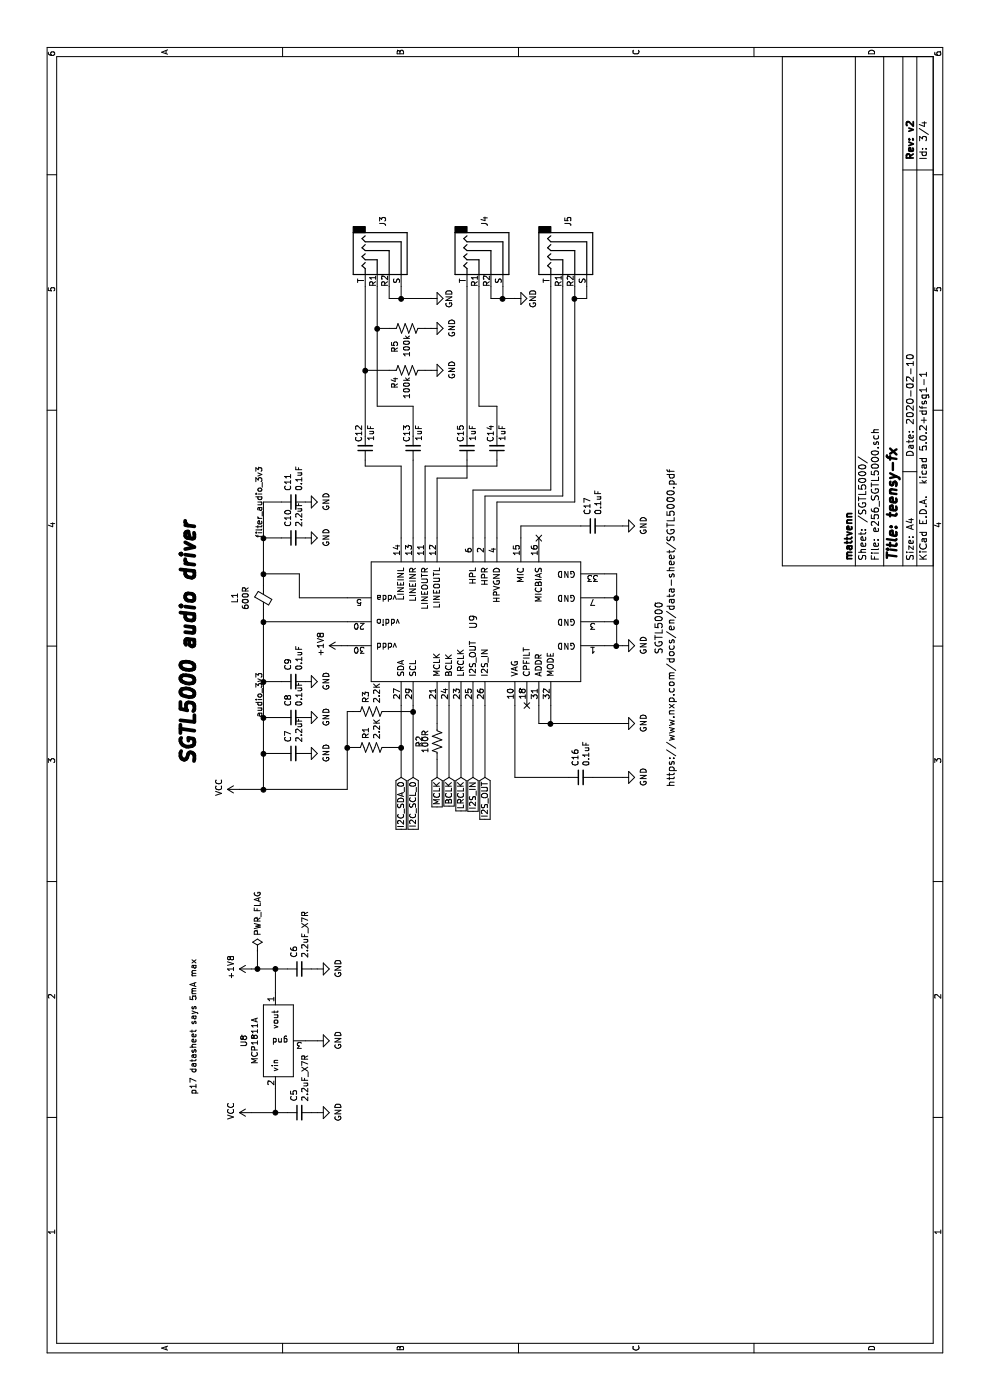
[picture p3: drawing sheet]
EESchema Schematic File Version 4
LIBS:e256_teensy4_0-cache
EELAYER 26 0
EELAYER END
$Descr A4 11693 8268
encoding utf-8
Sheet 3 4
Title "teensy-fx"
Date "2020-02-10"
Rev "v2"
Comp "mattvenn"
Comment1 ""
Comment2 ""
Comment3 ""
Comment4 ""
$EndDescr
$Comp
L power:GND #PWR?
U 1 1
P 5650 5200
AR Path="/5BAC3E44" Ref="#PWR?"  Part="1" 
AR Path="/5BAC34FB/5BAC3E44" Ref="#PWR0138"  Part="1" 
AR Path="/5E0E3867/5BAC3E44" Ref="#PWR0105"  Part="1" 
AR Path="/5F5FA514/5BAC3E44" Ref="#PWR0126"  Part="1" 
F 0 "#PWR0126" H 5650 4950 50  0001 C CNN
F 1 "GND" H 5655 5027 50  0000 C CNN
F 2 "" H 5650 5200 50  0001 C CNN
F 3 "" H 5650 5200 50  0001 C CNN
	1    5650 5200
	1    0    0    -1  
$EndComp
Wire Wire Line
	5650 5200 5650 4600
Wire Wire Line
	5650 4600 5800 4600
Wire Wire Line
	6300 5050 6300 5150
$Comp
L Connector:AudioJack4 J?
U 1 1
P 9500 3250
AR Path="/5BAC3E4F" Ref="J?"  Part="1" 
AR Path="/5BAC34FB/5BAC3E4F" Ref="J2"  Part="1" 
AR Path="/5E0E3867/5BAC3E4F" Ref="J1"  Part="1" 
AR Path="/5F5FA514/5BAC3E4F" Ref="J3"  Part="1" 
F 0 "J3" H 9200 3200 50  0000 R CNN
F 1 "AUDIO_IN" H 9100 3300 50  0001 R CNN
F 2 "e256:PJ-320A" H 9500 3250 50  0001 C CNN
F 3 "" H 9500 3250 50  0001 C CNN
	1    9500 3250
	-1   0    0    1   
$EndComp
Wire Wire Line
	5800 4500 5650 4500
Wire Wire Line
	5650 4500 5650 4600
Connection ~ 5650 4600
$Comp
L power:+1V8 #PWR?
U 1 1
P 6300 2850
AR Path="/5BAC3E61" Ref="#PWR?"  Part="1" 
AR Path="/5BAC34FB/5BAC3E61" Ref="#PWR0127"  Part="1" 
AR Path="/5E0E3867/5BAC3E61" Ref="#PWR0106"  Part="1" 
AR Path="/5F5FA514/5BAC3E61" Ref="#PWR0127"  Part="1" 
F 0 "#PWR0127" H 6300 2700 50  0001 C CNN
F 1 "+1V8" H 6315 3023 50  0000 C CNN
F 2 "" H 6300 2850 50  0001 C CNN
F 3 "" H 6300 2850 50  0001 C CNN
	1    6300 2850
	1    0    0    -1  
$EndComp
Wire Wire Line
	6500 2200 6000 2200
$Comp
L Device:C_Small C?
U 1 1
P 5400 2450
AR Path="/5BAC3E6E" Ref="C?"  Part="1" 
AR Path="/5BAC34FB/5BAC3E6E" Ref="C26"  Part="1" 
AR Path="/5E0E3867/5BAC3E6E" Ref="C3"  Part="1" 
AR Path="/5F5FA514/5BAC3E6E" Ref="C7"  Part="1" 
F 0 "C7" H 5492 2496 50  0000 L CNN
F 1 "2.2uF" H 5492 2405 50  0000 L CNN
F 2 "Capacitor_SMD:C_0805_2012Metric" H 5400 2450 50  0001 C CNN
F 3 "~" H 5400 2450 50  0001 C CNN
	1    5400 2450
	1    0    0    -1  
$EndComp
Wire Wire Line
	5400 2200 5400 2350
$Comp
L Device:C_Small C?
U 1 1
P 5700 2450
AR Path="/5BAC3E7C" Ref="C?"  Part="1" 
AR Path="/5BAC34FB/5BAC3E7C" Ref="C27"  Part="1" 
AR Path="/5E0E3867/5BAC3E7C" Ref="C4"  Part="1" 
AR Path="/5F5FA514/5BAC3E7C" Ref="C8"  Part="1" 
F 0 "C8" H 5792 2496 50  0000 L CNN
F 1 "0.1uF" H 5792 2405 50  0000 L CNN
F 2 "Capacitor_SMD:C_0805_2012Metric" H 5700 2450 50  0001 C CNN
F 3 "~" H 5700 2450 50  0001 C CNN
F 4 "1414663" H 5700 2450 50  0001 C CNN "farnell #"
	1    5700 2450
	1    0    0    -1  
$EndComp
Wire Wire Line
	5700 2200 5700 2350
$Comp
L Device:C_Small C?
U 1 1
P 6000 2450
AR Path="/5BAC3E8A" Ref="C?"  Part="1" 
AR Path="/5BAC34FB/5BAC3E8A" Ref="C28"  Part="1" 
AR Path="/5E0E3867/5BAC3E8A" Ref="C5"  Part="1" 
AR Path="/5F5FA514/5BAC3E8A" Ref="C9"  Part="1" 
F 0 "C9" H 6092 2496 50  0000 L CNN
F 1 "0.1uF" H 6092 2405 50  0000 L CNN
F 2 "Capacitor_SMD:C_0805_2012Metric" H 6000 2450 50  0001 C CNN
F 3 "~" H 6000 2450 50  0001 C CNN
F 4 "1414663" H 6000 2450 50  0001 C CNN "farnell #"
	1    6000 2450
	1    0    0    -1  
$EndComp
Wire Wire Line
	6000 2200 6000 2350
$Comp
L Device:C_Small C?
U 1 1
P 7200 2450
AR Path="/5BAC3E98" Ref="C?"  Part="1" 
AR Path="/5BAC34FB/5BAC3E98" Ref="C29"  Part="1" 
AR Path="/5E0E3867/5BAC3E98" Ref="C6"  Part="1" 
AR Path="/5F5FA514/5BAC3E98" Ref="C10"  Part="1" 
F 0 "C10" H 7292 2496 50  0000 L CNN
F 1 "2.2uF" H 7292 2405 50  0000 L CNN
F 2 "Capacitor_SMD:C_0805_2012Metric" H 7200 2450 50  0001 C CNN
F 3 "~" H 7200 2450 50  0001 C CNN
F 4 "1759424" H 7200 2450 50  0001 C CNN "farnell #"
	1    7200 2450
	1    0    0    -1  
$EndComp
Wire Wire Line
	7200 2200 7200 2350
$Comp
L Device:C_Small C?
U 1 1
P 7500 2450
AR Path="/5BAC3EA6" Ref="C?"  Part="1" 
AR Path="/5BAC34FB/5BAC3EA6" Ref="C30"  Part="1" 
AR Path="/5E0E3867/5BAC3EA6" Ref="C7"  Part="1" 
AR Path="/5F5FA514/5BAC3EA6" Ref="C11"  Part="1" 
F 0 "C11" H 7592 2496 50  0000 L CNN
F 1 "0.1uF" H 7592 2405 50  0000 L CNN
F 2 "Capacitor_SMD:C_0805_2012Metric" H 7500 2450 50  0001 C CNN
F 3 "~" H 7500 2450 50  0001 C CNN
F 4 "1414663" H 7500 2450 50  0001 C CNN "farnell #"
	1    7500 2450
	1    0    0    -1  
$EndComp
Wire Wire Line
	7500 2200 7500 2350
$Comp
L Device:FerriteBead_Small L?
U 1 1
P 6700 2200
AR Path="/5BAC3EB4" Ref="L?"  Part="1" 
AR Path="/5BAC34FB/5BAC3EB4" Ref="L2"  Part="1" 
AR Path="/5E0E3867/5BAC3EB4" Ref="L1"  Part="1" 
AR Path="/5F5FA514/5BAC3EB4" Ref="L1"  Part="1" 
F 0 "L1" V 6937 2200 50  0000 C CNN
F 1 "600R" V 6846 2200 50  0000 C CNN
F 2 "Inductor_SMD:L_0805_2012Metric" V 6630 2200 50  0001 C CNN
F 3 "~" H 6700 2200 50  0001 C CNN
F 4 "2215655" H 6700 2200 50  0001 C CNN "farnell #"
	1    6700 2200
	0    -1   -1   0   
$EndComp
Wire Wire Line
	6700 2500 6900 2500
Wire Wire Line
	6900 2500 6900 2200
Wire Wire Line
	5200 3450 5750 3450
$Comp
L Device:R_US R?
U 1 1
P 5450 3100
AR Path="/5BAC3EBE" Ref="R?"  Part="1" 
AR Path="/5BAC34FB/5BAC3EBE" Ref="R22"  Part="1" 
AR Path="/5E0E3867/5BAC3EBE" Ref="R1"  Part="1" 
AR Path="/5F5FA514/5BAC3EBE" Ref="R1"  Part="1" 
F 0 "R1" H 5520 3146 50  0000 L CNN
F 1 "2.2K" H 5520 3055 50  0000 L CNN
F 2 "Resistor_SMD:R_0402_1005Metric" V 5380 3100 50  0001 C CNN
F 3 "~" H 5450 3100 50  0001 C CNN
F 4 "1469887" H 5450 3100 50  0001 C CNN "farnell #"
	1    5450 3100
	1    0    0    -1  
$EndComp
$Comp
L Device:R_US R?
U 1 1
P 5750 3100
AR Path="/5BAC3ECB" Ref="R?"  Part="1" 
AR Path="/5BAC34FB/5BAC3ECB" Ref="R23"  Part="1" 
AR Path="/5E0E3867/5BAC3ECB" Ref="R2"  Part="1" 
AR Path="/5F5FA514/5BAC3ECB" Ref="R3"  Part="1" 
F 0 "R3" H 5820 3146 50  0000 L CNN
F 1 "2.2K" H 5820 3055 50  0000 L CNN
F 2 "Resistor_SMD:R_0402_1005Metric" V 5680 3100 50  0001 C CNN
F 3 "~" H 5750 3100 50  0001 C CNN
F 4 "1469887" H 5750 3100 50  0001 C CNN "farnell #"
	1    5750 3100
	1    0    0    -1  
$EndComp
Connection ~ 5750 3450
Wire Wire Line
	5750 3450 5800 3450
Wire Wire Line
	5200 3350 5450 3350
Wire Wire Line
	6300 2850 6300 2900
Wire Wire Line
	6500 2200 6500 2900
Wire Wire Line
	6700 2500 6700 2900
Wire Wire Line
	5450 3250 5450 3350
Wire Wire Line
	6800 2200 6900 2200
Wire Wire Line
	6500 2200 6600 2200
Connection ~ 6500 2200
Connection ~ 7200 2200
Wire Wire Line
	7200 2200 7500 2200
Connection ~ 5400 2200
Wire Wire Line
	5700 2200 5400 2200
Wire Wire Line
	5100 2200 5400 2200
Wire Wire Line
	6900 2200 7200 2200
Connection ~ 6900 2200
Wire Wire Line
	3400 2300 3600 2300
Wire Wire Line
	6300 5150 6500 5150
Wire Wire Line
	6900 5150 6900 5050
Connection ~ 6300 5150
Wire Wire Line
	6300 5150 6300 5200
Wire Wire Line
	6700 5050 6700 5150
Connection ~ 6700 5150
Wire Wire Line
	6700 5150 6900 5150
Wire Wire Line
	6500 5050 6500 5150
Connection ~ 6500 5150
Wire Wire Line
	6500 5150 6700 5150
Text GLabel 5200 3650 0    50   Input ~ 0
MCLK
Text GLabel 5200 3750 0    50   Input ~ 0
BCLK
Text GLabel 5200 3850 0    50   Input ~ 0
LRCLK
Text GLabel 5200 3950 0    50   Input ~ 0
I2S_IN
Text GLabel 5200 4050 0    50   Input ~ 0
I2S_OUT
Wire Wire Line
	8300 3450 8300 3150
$Comp
L Connector:AudioJack4 J?
U 1 1
P 9500 4800
AR Path="/5E0F7896" Ref="J?"  Part="1" 
AR Path="/5BAC34FB/5E0F7896" Ref="J?"  Part="1" 
AR Path="/5E0E3867/5E0F7896" Ref="J2"  Part="1" 
AR Path="/5F5FA514/5E0F7896" Ref="J5"  Part="1" 
F 0 "J5" H 9200 4750 50  0000 R CNN
F 1 "LINE_OUT" H 9150 4650 50  0001 R CNN
F 2 "e256:PJ-320A" H 9500 4800 50  0001 C CNN
F 3 "~" H 9500 4800 50  0001 C CNN
	1    9500 4800
	-1   0    0    1   
$EndComp
$Comp
L Device:C_Small C?
U 1 1
P 5200 4850
AR Path="/5E0FEC6F" Ref="C?"  Part="1" 
AR Path="/5BAC34FB/5E0FEC6F" Ref="C?"  Part="1" 
AR Path="/5E0E3867/5E0FEC6F" Ref="C2"  Part="1" 
AR Path="/5F5FA514/5E0FEC6F" Ref="C16"  Part="1" 
F 0 "C16" H 5292 4896 50  0000 L CNN
F 1 "0.1uF" H 5292 4805 50  0000 L CNN
F 2 "Capacitor_SMD:C_0805_2012Metric" H 5200 4850 50  0001 C CNN
F 3 "~" H 5200 4850 50  0001 C CNN
F 4 "0805B104M500CT" H 5200 4850 50  0001 C CNN "https://www.mouser.fr"
	1    5200 4850
	1    0    0    -1  
$EndComp
NoConn ~ 5800 4400
NoConn ~ 7200 4500
$Comp
L e256:SGTL5000 U?
U 1 1
P 6500 3950
AR Path="/5BAC3E38" Ref="U?"  Part="1" 
AR Path="/5BAC34FB/5BAC3E38" Ref="U7"  Part="1" 
AR Path="/5E0E3867/5BAC3E38" Ref="U3"  Part="1" 
AR Path="/5F5FA514/5BAC3E38" Ref="U9"  Part="1" 
F 0 "U9" H 6500 3950 60  0000 C CNN
F 1 "SGTL5000" H 6450 2400 60  0000 C CNN
F 2 "Package_DFN_QFN:QFN-32-1EP_5x5mm_P0.5mm_EP3.6x3.6mm" H 6500 4000 60  0001 C CNN
F 3 "https://www.nxp.com/docs/en/data-sheet/SGTL5000.pdf" H 6450 2300 60  0000 C CNN
F 4 "2308049" H 6500 3950 50  0001 C CNN "farnell #"
	1    6500 3950
	1    0    0    -1  
$EndComp
$Comp
L Device:C_Small C?
U 1 1
P 7950 3050
AR Path="/5E146D40" Ref="C?"  Part="1" 
AR Path="/5BAC34FB/5E146D40" Ref="C?"  Part="1" 
AR Path="/5E0E3867/5E146D40" Ref="C8"  Part="1" 
AR Path="/5F5FA514/5E146D40" Ref="C12"  Part="1" 
F 0 "C12" V 8000 2850 50  0000 L CNN
F 1 "1uF" V 7900 2850 50  0000 L CNN
F 2 "Capacitor_SMD:C_1210_3225Metric" H 7950 3050 50  0001 C CNN
F 3 "http://www.farnell #.com/datasheets/199119.pdf" H 7950 3050 50  0001 C CNN
F 4 "2112915" V 7950 3050 50  0001 C CNN "farnell #"
	1    7950 3050
	0    -1   -1   0   
$EndComp
$Comp
L Device:C_Small C?
U 1 1
P 7950 3450
AR Path="/5E147768" Ref="C?"  Part="1" 
AR Path="/5BAC34FB/5E147768" Ref="C?"  Part="1" 
AR Path="/5E0E3867/5E147768" Ref="C9"  Part="1" 
AR Path="/5F5FA514/5E147768" Ref="C13"  Part="1" 
F 0 "C13" V 8000 3250 50  0000 L CNN
F 1 "1uF" V 7900 3250 50  0000 L CNN
F 2 "Capacitor_SMD:C_1210_3225Metric" H 7950 3450 50  0001 C CNN
F 3 "~" H 7950 3450 50  0001 C CNN
F 4 "2112915" H 7950 3450 50  0001 C CNN "farnell #"
	1    7950 3450
	0    -1   -1   0   
$EndComp
Wire Wire Line
	8050 3450 8300 3450
$Comp
L Device:R_US R?
U 1 1
P 5500 3650
AR Path="/5E21D79E" Ref="R?"  Part="1" 
AR Path="/5E0E3867/5E21D79E" Ref="R3"  Part="1" 
AR Path="/5F5FA514/5E21D79E" Ref="R2"  Part="1" 
F 0 "R2" V 5350 3650 50  0000 C CNN
F 1 "100R" V 5400 3650 50  0000 C CNN
F 2 "Resistor_SMD:R_0402_1005Metric" V 5430 3650 50  0001 C CNN
F 3 "~" H 5500 3650 50  0001 C CNN
F 4 "1469862" H 5500 3650 50  0001 C CNN "farnell #"
	1    5500 3650
	0    1    1    0   
$EndComp
Text Notes 5300 1650 0    118  Italic 24
SGTL5000 audio driver
$Comp
L power:GND #PWR?
U 1 1
P 7300 5200
AR Path="/5E113ED8" Ref="#PWR?"  Part="1" 
AR Path="/5BAC34FB/5E113ED8" Ref="#PWR?"  Part="1" 
AR Path="/5E0E3867/5E113ED8" Ref="#PWR01"  Part="1" 
AR Path="/5F5FA514/5E113ED8" Ref="#PWR0132"  Part="1" 
F 0 "#PWR0132" H 7300 4950 50  0001 C CNN
F 1 "GND" H 7305 5027 50  0000 C CNN
F 2 "" H 7300 5200 50  0001 C CNN
F 3 "" H 7300 5200 50  0001 C CNN
	1    7300 5200
	1    0    0    -1  
$EndComp
$Comp
L power:GND #PWR?
U 1 1
P 3000 2650
AR Path="/5BAC54EE" Ref="#PWR?"  Part="1" 
AR Path="/5BAC34FB/5BAC54EE" Ref="#PWR0134"  Part="1" 
AR Path="/5E0E3867/5BAC54EE" Ref="#PWR0117"  Part="1" 
AR Path="/5F5FA514/5BAC54EE" Ref="#PWR0133"  Part="1" 
F 0 "#PWR0133" H 3000 2400 50  0001 C CNN
F 1 "GND" H 3005 2477 50  0000 C CNN
F 2 "" H 3000 2650 50  0001 C CNN
F 3 "" H 3000 2650 50  0001 C CNN
	1    3000 2650
	1    0    0    -1  
$EndComp
$Comp
L power:GND #PWR?
U 1 1
P 7500 2550
AR Path="/5BAC3EAD" Ref="#PWR?"  Part="1" 
AR Path="/5BAC34FB/5BAC3EAD" Ref="#PWR0132"  Part="1" 
AR Path="/5E0E3867/5BAC3EAD" Ref="#PWR0112"  Part="1" 
AR Path="/5F5FA514/5BAC3EAD" Ref="#PWR0134"  Part="1" 
F 0 "#PWR0134" H 7500 2300 50  0001 C CNN
F 1 "GND" H 7505 2377 50  0000 C CNN
F 2 "" H 7500 2550 50  0001 C CNN
F 3 "" H 7500 2550 50  0001 C CNN
	1    7500 2550
	1    0    0    -1  
$EndComp
$Comp
L power:GND #PWR?
U 1 1
P 7200 2550
AR Path="/5BAC3E9F" Ref="#PWR?"  Part="1" 
AR Path="/5BAC34FB/5BAC3E9F" Ref="#PWR0131"  Part="1" 
AR Path="/5E0E3867/5BAC3E9F" Ref="#PWR0111"  Part="1" 
AR Path="/5F5FA514/5BAC3E9F" Ref="#PWR0135"  Part="1" 
F 0 "#PWR0135" H 7200 2300 50  0001 C CNN
F 1 "GND" H 7205 2377 50  0000 C CNN
F 2 "" H 7200 2550 50  0001 C CNN
F 3 "" H 7200 2550 50  0001 C CNN
	1    7200 2550
	1    0    0    -1  
$EndComp
$Comp
L power:GND #PWR?
U 1 1
P 6000 2550
AR Path="/5BAC3E91" Ref="#PWR?"  Part="1" 
AR Path="/5BAC34FB/5BAC3E91" Ref="#PWR0130"  Part="1" 
AR Path="/5E0E3867/5BAC3E91" Ref="#PWR0110"  Part="1" 
AR Path="/5F5FA514/5BAC3E91" Ref="#PWR0136"  Part="1" 
F 0 "#PWR0136" H 6000 2300 50  0001 C CNN
F 1 "GND" H 6005 2377 50  0000 C CNN
F 2 "" H 6000 2550 50  0001 C CNN
F 3 "" H 6000 2550 50  0001 C CNN
	1    6000 2550
	1    0    0    -1  
$EndComp
$Comp
L power:GND #PWR?
U 1 1
P 5700 2550
AR Path="/5BAC3E83" Ref="#PWR?"  Part="1" 
AR Path="/5BAC34FB/5BAC3E83" Ref="#PWR0129"  Part="1" 
AR Path="/5E0E3867/5BAC3E83" Ref="#PWR0109"  Part="1" 
AR Path="/5F5FA514/5BAC3E83" Ref="#PWR0137"  Part="1" 
F 0 "#PWR0137" H 5700 2300 50  0001 C CNN
F 1 "GND" H 5705 2377 50  0000 C CNN
F 2 "" H 5700 2550 50  0001 C CNN
F 3 "" H 5700 2550 50  0001 C CNN
	1    5700 2550
	1    0    0    -1  
$EndComp
$Comp
L power:GND #PWR?
U 1 1
P 5400 2550
AR Path="/5BAC3E75" Ref="#PWR?"  Part="1" 
AR Path="/5BAC34FB/5BAC3E75" Ref="#PWR0128"  Part="1" 
AR Path="/5E0E3867/5BAC3E75" Ref="#PWR0108"  Part="1" 
AR Path="/5F5FA514/5BAC3E75" Ref="#PWR0138"  Part="1" 
F 0 "#PWR0138" H 5400 2300 50  0001 C CNN
F 1 "GND" H 5405 2377 50  0000 C CNN
F 2 "" H 5400 2550 50  0001 C CNN
F 3 "" H 5400 2550 50  0001 C CNN
	1    5400 2550
	1    0    0    -1  
$EndComp
$Comp
L power:GND #PWR?
U 1 1
P 5200 5200
AR Path="/5E1010DB" Ref="#PWR?"  Part="1" 
AR Path="/5BAC34FB/5E1010DB" Ref="#PWR?"  Part="1" 
AR Path="/5E0E3867/5E1010DB" Ref="#PWR0122"  Part="1" 
AR Path="/5F5FA514/5E1010DB" Ref="#PWR0139"  Part="1" 
F 0 "#PWR0139" H 5200 4950 50  0001 C CNN
F 1 "GND" H 5205 5027 50  0000 C CNN
F 2 "" H 5200 5200 50  0001 C CNN
F 3 "" H 5200 5200 50  0001 C CNN
	1    5200 5200
	1    0    0    -1  
$EndComp
$Comp
L power:GND #PWR?
U 1 1
P 6300 5200
AR Path="/5BAC457F" Ref="#PWR?"  Part="1" 
AR Path="/5BAC34FB/5BAC457F" Ref="#PWR0141"  Part="1" 
AR Path="/5E0E3867/5BAC457F" Ref="#PWR0115"  Part="1" 
AR Path="/5F5FA514/5BAC457F" Ref="#PWR0140"  Part="1" 
F 0 "#PWR0140" H 6300 4950 50  0001 C CNN
F 1 "GND" H 6305 5027 50  0000 C CNN
F 2 "" H 6300 5200 50  0001 C CNN
F 3 "" H 6300 5200 50  0001 C CNN
	1    6300 5200
	1    0    0    -1  
$EndComp
$Comp
L power:GND #PWR?
U 1 1
P 9200 3600
AR Path="/5E0FD89C" Ref="#PWR?"  Part="1" 
AR Path="/5BAC34FB/5E0FD89C" Ref="#PWR?"  Part="1" 
AR Path="/5E0E3867/5E0FD89C" Ref="#PWR0120"  Part="1" 
AR Path="/5F5FA514/5E0FD89C" Ref="#PWR0141"  Part="1" 
F 0 "#PWR0141" H 9200 3350 50  0001 C CNN
F 1 "GND" H 9200 3450 50  0000 C CNN
F 2 "" H 9200 3600 50  0001 C CNN
F 3 "" H 9200 3600 50  0001 C CNN
	1    9200 3600
	1    0    0    -1  
$EndComp
Text Label 7200 2200 0    50   ~ 0
filter_audio_3v3
$Comp
L Device:R_US R?
U 1 1
P 8950 3400
AR Path="/5E135AC8" Ref="R?"  Part="1" 
AR Path="/5BAC34FB/5E135AC8" Ref="R?"  Part="1" 
AR Path="/5E0E3867/5E135AC8" Ref="R9"  Part="1" 
AR Path="/5F5FA514/5E135AC8" Ref="R5"  Part="1" 
F 0 "R5" H 9050 3300 50  0000 L CNN
F 1 "100k" H 9000 3400 50  0000 L CNN
F 2 "Resistor_SMD:R_0402_1005Metric" V 8880 3400 50  0001 C CNN
F 3 "~" H 8950 3400 50  0001 C CNN
	1    8950 3400
	-1   0    0    1   
$EndComp
$Comp
L power:GND #PWR?
U 1 1
P 8950 3600
AR Path="/5E135F8E" Ref="#PWR?"  Part="1" 
AR Path="/5BAC34FB/5E135F8E" Ref="#PWR?"  Part="1" 
AR Path="/5E0E3867/5E135F8E" Ref="#PWR0168"  Part="1" 
AR Path="/5F5FA514/5E135F8E" Ref="#PWR0142"  Part="1" 
F 0 "#PWR0142" H 8950 3350 50  0001 C CNN
F 1 "GND" H 8955 3427 50  0000 C CNN
F 2 "" H 8950 3600 50  0001 C CNN
F 3 "" H 8950 3600 50  0001 C CNN
	1    8950 3600
	1    0    0    -1  
$EndComp
$Comp
L Connector:AudioJack4 J?
U 1 1
P 9500 4100
AR Path="/5E13FD57" Ref="J?"  Part="1" 
AR Path="/5BAC34FB/5E13FD57" Ref="J?"  Part="1" 
AR Path="/5E0E3867/5E13FD57" Ref="J3"  Part="1" 
AR Path="/5F5FA514/5E13FD57" Ref="J4"  Part="1" 
F 0 "J4" H 9200 4050 50  0000 R CNN
F 1 "AUDIO_OUT" H 9150 3950 50  0001 R CNN
F 2 "e256:PJ-320A" H 9500 4100 50  0001 C CNN
F 3 "~" H 9500 4100 50  0001 C CNN
	1    9500 4100
	-1   0    0    1   
$EndComp
$Comp
L Device:C_Small C?
U 1 1
P 7950 3900
AR Path="/5E143FCC" Ref="C?"  Part="1" 
AR Path="/5BAC34FB/5E143FCC" Ref="C?"  Part="1" 
AR Path="/5E0E3867/5E143FCC" Ref="C15"  Part="1" 
AR Path="/5F5FA514/5E143FCC" Ref="C15"  Part="1" 
F 0 "C15" V 8000 3700 50  0000 L CNN
F 1 "1uF" V 7900 3700 50  0000 L CNN
F 2 "Capacitor_SMD:C_1210_3225Metric" H 7950 3900 50  0001 C CNN
F 3 "~" H 7950 3900 50  0001 C CNN
F 4 "2112915" H 7950 3900 50  0001 C CNN "farnell #"
	1    7950 3900
	0    -1   -1   0   
$EndComp
Wire Wire Line
	7700 3900 7850 3900
$Comp
L power:GND #PWR?
U 1 1
P 9200 4300
AR Path="/5E1490F0" Ref="#PWR?"  Part="1" 
AR Path="/5BAC34FB/5E1490F0" Ref="#PWR?"  Part="1" 
AR Path="/5E0E3867/5E1490F0" Ref="#PWR0176"  Part="1" 
AR Path="/5F5FA514/5E1490F0" Ref="#PWR0144"  Part="1" 
F 0 "#PWR0144" H 9200 4050 50  0001 C CNN
F 1 "GND" H 9200 4150 50  0000 C CNN
F 2 "" H 9200 4300 50  0001 C CNN
F 3 "" H 9200 4300 50  0001 C CNN
	1    9200 4300
	1    0    0    -1  
$EndComp
Wire Wire Line
	7200 3450 7850 3450
Wire Wire Line
	7200 3650 7700 3650
Wire Wire Line
	7700 3650 7700 3900
Wire Wire Line
	7200 3350 7800 3350
Wire Wire Line
	7800 3350 7800 3050
Wire Wire Line
	7800 3050 7850 3050
Wire Wire Line
	7200 4350 7300 4350
Wire Wire Line
	7200 3950 7600 3950
Wire Wire Line
	7200 4050 7550 4050
Wire Wire Line
	7200 4150 7500 4150
Wire Wire Line
	5650 3650 5800 3650
Wire Wire Line
	5200 3750 5800 3750
Wire Wire Line
	5200 3850 5800 3850
Wire Wire Line
	5200 3950 5800 3950
Wire Wire Line
	5200 4050 5800 4050
Text Notes 2550 1650 0    50   ~ 0
p17 datasheet says 5mA max
$Comp
L Device:C_Small C?
U 1 1
P 3600 2500
AR Path="/5E1A3824" Ref="C?"  Part="1" 
AR Path="/5BAC34FB/5E1A3824" Ref="C?"  Part="1" 
AR Path="/5E0E3867/5E1A3824" Ref="C17"  Part="1" 
AR Path="/5F5FA514/5E1A3824" Ref="C6"  Part="1" 
F 0 "C6" H 3692 2546 50  0000 L CNN
F 1 "2.2uF_X7R" H 3692 2455 50  0000 L CNN
F 2 "Capacitor_SMD:C_0805_2012Metric" H 3600 2500 50  0001 C CNN
F 3 "~" H 3600 2500 50  0001 C CNN
	1    3600 2500
	1    0    0    -1  
$EndComp
$Comp
L power:GND #PWR?
U 1 1
P 3600 2650
AR Path="/5E1A3C62" Ref="#PWR?"  Part="1" 
AR Path="/5BAC34FB/5E1A3C62" Ref="#PWR?"  Part="1" 
AR Path="/5E0E3867/5E1A3C62" Ref="#PWR03"  Part="1" 
AR Path="/5F5FA514/5E1A3C62" Ref="#PWR0145"  Part="1" 
F 0 "#PWR0145" H 3600 2400 50  0001 C CNN
F 1 "GND" H 3605 2477 50  0000 C CNN
F 2 "" H 3600 2650 50  0001 C CNN
F 3 "" H 3600 2650 50  0001 C CNN
	1    3600 2650
	1    0    0    -1  
$EndComp
$Comp
L e256:MCP1811A U8
U 1 1
P 3000 2300
F 0 "U8" H 3000 2565 50  0000 C CNN
F 1 "MCP1811A" H 3000 2474 50  0000 C CNN
F 2 "Package_TO_SOT_SMD:SOT-23" H 3000 2300 50  0001 C CNN
F 3 "http://www.farnell #.com/datasheets/2722379.pdf" H 3000 2300 50  0001 C CNN
F 4 "2990195" H 3000 2300 50  0001 C CNN "farnell #"
	1    3000 2300
	1    0    0    -1  
$EndComp
$Comp
L power:+1V8 #PWR?
U 1 1
P 3600 2100
AR Path="/5BAC5501" Ref="#PWR?"  Part="1" 
AR Path="/5BAC34FB/5BAC5501" Ref="#PWR0123"  Part="1" 
AR Path="/5E0E3867/5BAC5501" Ref="#PWR0119"  Part="1" 
AR Path="/5F5FA514/5BAC5501" Ref="#PWR0146"  Part="1" 
F 0 "#PWR0146" H 3600 1950 50  0001 C CNN
F 1 "+1V8" H 3615 2273 50  0000 C CNN
F 2 "" H 3600 2100 50  0001 C CNN
F 3 "" H 3600 2100 50  0001 C CNN
	1    3600 2100
	1    0    0    -1  
$EndComp
Wire Wire Line
	2400 2300 2400 2100
Wire Wire Line
	2600 2300 2400 2300
$Comp
L power:GND #PWR?
U 1 1
P 2400 2650
AR Path="/5BAC54E8" Ref="#PWR?"  Part="1" 
AR Path="/5BAC34FB/5BAC54E8" Ref="#PWR0133"  Part="1" 
AR Path="/5E0E3867/5BAC54E8" Ref="#PWR0116"  Part="1" 
AR Path="/5F5FA514/5BAC54E8" Ref="#PWR0147"  Part="1" 
F 0 "#PWR0147" H 2400 2400 50  0001 C CNN
F 1 "GND" H 2405 2477 50  0000 C CNN
F 2 "" H 2400 2650 50  0001 C CNN
F 3 "" H 2400 2650 50  0001 C CNN
	1    2400 2650
	1    0    0    -1  
$EndComp
$Comp
L Device:C_Small C?
U 1 1
P 2400 2500
AR Path="/5BAC54E1" Ref="C?"  Part="1" 
AR Path="/5BAC34FB/5BAC54E1" Ref="C31"  Part="1" 
AR Path="/5E0E3867/5BAC54E1" Ref="C1"  Part="1" 
AR Path="/5F5FA514/5BAC54E1" Ref="C5"  Part="1" 
F 0 "C5" H 2492 2546 50  0000 L CNN
F 1 "2.2uF_X7R" H 2492 2455 50  0000 L CNN
F 2 "Capacitor_SMD:C_0805_2012Metric" H 2400 2500 50  0001 C CNN
F 3 "~" H 2400 2500 50  0001 C CNN
	1    2400 2500
	1    0    0    -1  
$EndComp
$Comp
L power:PWR_FLAG #FLG0101
U 1 1
P 3750 2150
F 0 "#FLG0101" H 3750 2225 50  0001 C CNN
F 1 "PWR_FLAG" V 3750 2278 50  0000 L CNN
F 2 "" H 3750 2150 50  0001 C CNN
F 3 "~" H 3750 2150 50  0001 C CNN
	1    3750 2150
	0    1    1    0   
$EndComp
Wire Wire Line
	5350 3650 5200 3650
Wire Wire Line
	3000 2550 3000 2650
Wire Wire Line
	3600 2400 3600 2300
Connection ~ 3600 2300
Wire Wire Line
	3600 2600 3600 2650
Wire Wire Line
	2400 2300 2400 2400
Connection ~ 2400 2300
Wire Wire Line
	2400 2600 2400 2650
Wire Wire Line
	5750 3250 5750 3450
Wire Wire Line
	5450 3350 5800 3350
Connection ~ 5450 3350
Text Label 5700 2200 0    50   ~ 0
audio_3v3
Wire Wire Line
	6000 2200 5700 2200
Connection ~ 6000 2200
Connection ~ 5700 2200
Wire Wire Line
	3600 2100 3600 2150
Wire Wire Line
	5100 2000 5100 2200
$Comp
L power:VCC #PWR0129
U 1 1
P 5100 2000
F 0 "#PWR0129" H 5100 1850 50  0001 C CNN
F 1 "VCC" H 5117 2173 50  0000 C CNN
F 2 "" H 5100 2000 50  0001 C CNN
F 3 "" H 5100 2000 50  0001 C CNN
	1    5100 2000
	1    0    0    -1  
$EndComp
Wire Wire Line
	5750 2950 5750 2900
Wire Wire Line
	5750 2900 5450 2900
Wire Wire Line
	5100 2900 5100 2200
Connection ~ 5100 2200
Wire Wire Line
	5450 2950 5450 2900
Connection ~ 5450 2900
Wire Wire Line
	5450 2900 5100 2900
Wire Wire Line
	5200 4950 5200 5200
Wire Wire Line
	5200 4300 5200 4750
Wire Wire Line
	5200 4300 5800 4300
Wire Wire Line
	7300 4350 7300 4850
Wire Wire Line
	7300 5050 7300 5200
Wire Wire Line
	7200 3550 7800 3550
Wire Wire Line
	8950 3550 8950 3600
Text GLabel 5200 3350 0    50   Input ~ 0
I2C_SDA_0
Text GLabel 5200 3450 0    50   Input ~ 0
I2C_SCL_0
Wire Wire Line
	8050 3050 8600 3050
Wire Wire Line
	8600 3050 8600 3250
Wire Wire Line
	8300 3150 8950 3150
$Comp
L Device:R_US R?
U 1 1
P 8600 3400
AR Path="/5F6D491E" Ref="R?"  Part="1" 
AR Path="/5BAC34FB/5F6D491E" Ref="R?"  Part="1" 
AR Path="/5E0E3867/5F6D491E" Ref="R?"  Part="1" 
AR Path="/5F5FA514/5F6D491E" Ref="R4"  Part="1" 
F 0 "R4" H 8650 3300 50  0000 L CNN
F 1 "100k" H 8650 3400 50  0000 L CNN
F 2 "Resistor_SMD:R_0402_1005Metric" V 8530 3400 50  0001 C CNN
F 3 "~" H 8600 3400 50  0001 C CNN
	1    8600 3400
	-1   0    0    1   
$EndComp
Wire Wire Line
	8950 3150 8950 3250
Connection ~ 8950 3150
$Comp
L power:GND #PWR?
U 1 1
P 8600 3600
AR Path="/5F6EFEBB" Ref="#PWR?"  Part="1" 
AR Path="/5BAC34FB/5F6EFEBB" Ref="#PWR?"  Part="1" 
AR Path="/5E0E3867/5F6EFEBB" Ref="#PWR?"  Part="1" 
AR Path="/5F5FA514/5F6EFEBB" Ref="#PWR0130"  Part="1" 
F 0 "#PWR0130" H 8600 3350 50  0001 C CNN
F 1 "GND" H 8605 3427 50  0000 C CNN
F 2 "" H 8600 3600 50  0001 C CNN
F 3 "" H 8600 3600 50  0001 C CNN
	1    8600 3600
	1    0    0    -1  
$EndComp
Wire Wire Line
	8600 3550 8600 3600
Wire Wire Line
	3750 2150 3600 2150
Connection ~ 3600 2150
Wire Wire Line
	3600 2150 3600 2300
$Comp
L power:VCC #PWR0148
U 1 1
P 2400 2100
F 0 "#PWR0148" H 2400 1950 50  0001 C CNN
F 1 "VCC" H 2415 2273 50  0000 C CNN
F 2 "" H 2400 2100 50  0001 C CNN
F 3 "" H 2400 2100 50  0001 C CNN
	1    2400 2100
	1    0    0    -1  
$EndComp
Wire Wire Line
	7600 3950 7600 4600
Wire Wire Line
	7550 4050 7550 4700
Wire Wire Line
	7500 4150 7500 4800
Wire Wire Line
	8600 3050 9300 3050
Connection ~ 8600 3050
Wire Wire Line
	9300 3150 8950 3150
Wire Wire Line
	9300 3250 9200 3250
Wire Wire Line
	9200 3250 9200 3350
Wire Wire Line
	9300 3350 9200 3350
Connection ~ 9200 3350
Wire Wire Line
	9200 3350 9200 3600
$Comp
L Device:C_Small C?
U 1 1
P 7950 4150
AR Path="/5E1434E0" Ref="C?"  Part="1" 
AR Path="/5BAC34FB/5E1434E0" Ref="C?"  Part="1" 
AR Path="/5E0E3867/5E1434E0" Ref="C14"  Part="1" 
AR Path="/5F5FA514/5E1434E0" Ref="C14"  Part="1" 
F 0 "C14" V 8000 3950 50  0000 L CNN
F 1 "1uF" V 7900 3950 50  0000 L CNN
F 2 "Capacitor_SMD:C_1210_3225Metric" H 7950 4150 50  0001 C CNN
F 3 "~" H 7950 4150 50  0001 C CNN
F 4 "2112915" H 7950 4150 50  0001 C CNN "farnell #"
	1    7950 4150
	0    -1   -1   0   
$EndComp
Wire Wire Line
	7800 4150 7850 4150
Wire Wire Line
	7800 3550 7800 4150
Wire Wire Line
	8050 3900 9300 3900
Wire Wire Line
	8050 4150 8300 4150
Wire Wire Line
	8300 4150 8300 4000
Wire Wire Line
	8300 4000 9300 4000
Wire Wire Line
	9300 4100 9200 4100
Wire Wire Line
	9200 4100 9200 4200
Wire Wire Line
	9300 4200 9200 4200
Connection ~ 9200 4200
Wire Wire Line
	9200 4200 9200 4300
Wire Wire Line
	7600 4600 9300 4600
Wire Wire Line
	7550 4700 9300 4700
Wire Wire Line
	7500 4800 9200 4800
Wire Wire Line
	9200 4900 9200 4800
Connection ~ 9200 4800
Wire Wire Line
	9200 4800 9300 4800
Wire Wire Line
	9200 4900 9300 4900
$Comp
L Device:C_Small C?
U 1 1
P 7300 4950
AR Path="/5F78C56F" Ref="C?"  Part="1" 
AR Path="/5BAC34FB/5F78C56F" Ref="C?"  Part="1" 
AR Path="/5E0E3867/5F78C56F" Ref="C?"  Part="1" 
AR Path="/5F5FA514/5F78C56F" Ref="C17"  Part="1" 
F 0 "C17" H 7392 4996 50  0000 L CNN
F 1 "0.1uF" H 7392 4905 50  0000 L CNN
F 2 "Capacitor_SMD:C_0805_2012Metric" H 7300 4950 50  0001 C CNN
F 3 "~" H 7300 4950 50  0001 C CNN
F 4 "0805B104M500CT" H 7300 4950 50  0001 C CNN "https://www.mouser.fr"
	1    7300 4950
	1    0    0    -1  
$EndComp
$EndSCHEMATC
